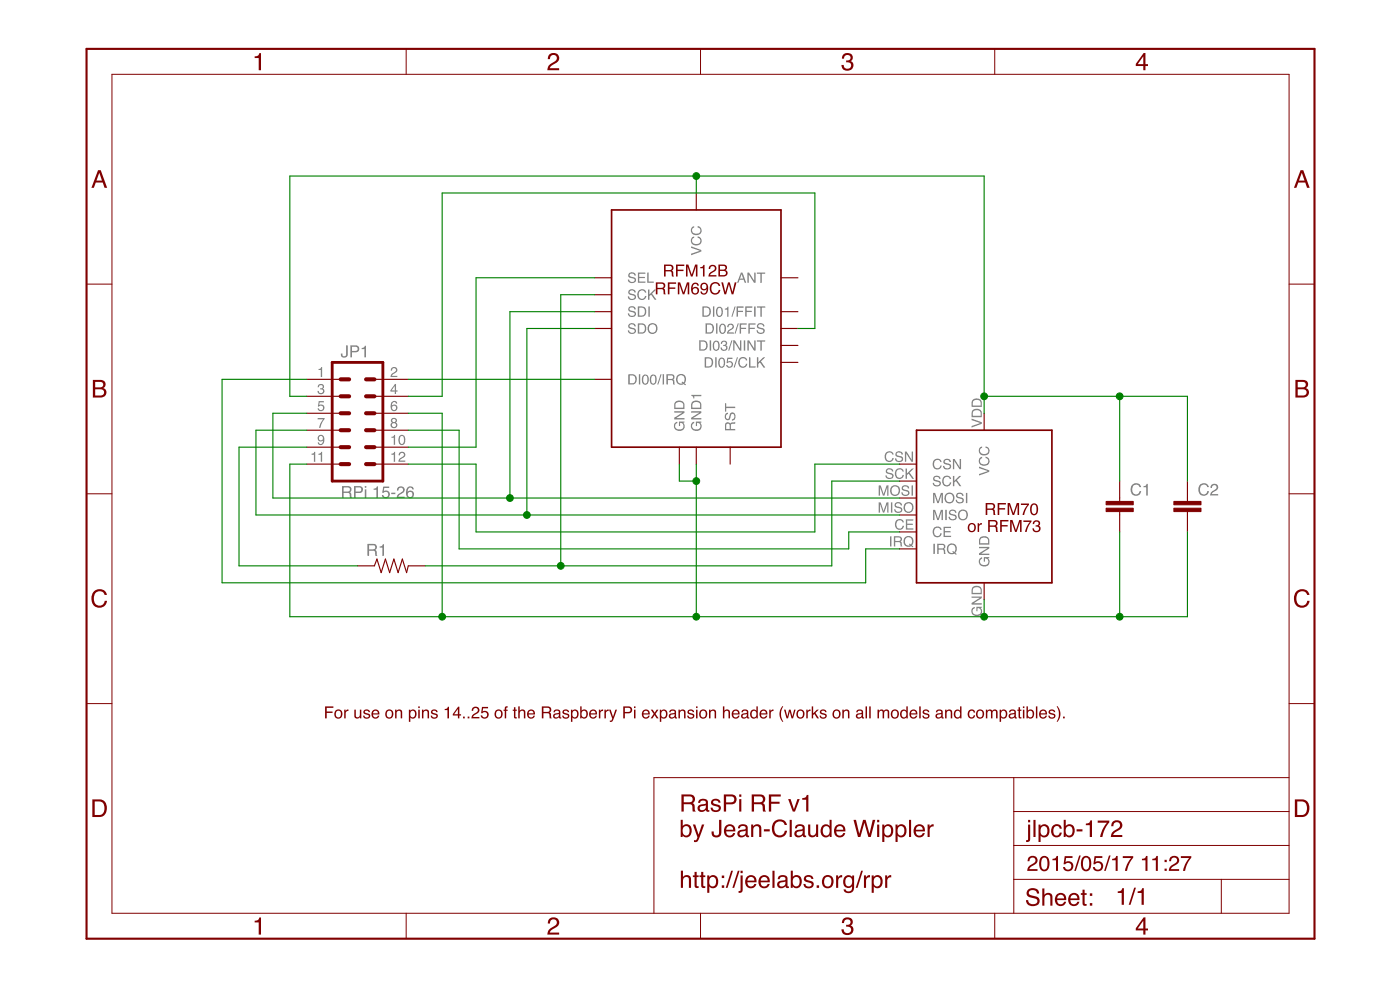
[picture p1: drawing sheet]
<?xml version="1.0" encoding="utf-8"?>
<!DOCTYPE eagle SYSTEM "eagle.dtd">
<!--
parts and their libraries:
SparkFun-Connectors: Licensing: Creative Commons ShareAlike 4.0 International - https://creativecommons.org/licenses/by-sa/4.0
-->
<eagle version="7.3.0">
<drawing>
<settings>
<setting alwaysvectorfont="no"/>
<setting verticaltext="up"/>
</settings>
<grid distance="0.1" unitdist="inch" unit="inch" style="lines" multiple="1" display="no" altdistance="0.01" altunitdist="inch" altunit="inch"/>
<schematic xreflabel="%F%N/%S.%C%R" xrefpart="/%S.%C%R">
<libraries>
<library name="frames">
<symbols>
<symbol name="A5L-LOC">
<wire x1="85.09" y1="3.81" x2="85.09" y2="24.13" width="0.1016" layer="94"/>
<wire x1="85.09" y1="24.13" x2="139.065" y2="24.13" width="0.1016" layer="94"/>
<wire x1="139.065" y1="24.13" x2="180.34" y2="24.13" width="0.1016" layer="94"/>
<wire x1="170.18" y1="3.81" x2="170.18" y2="8.89" width="0.1016" layer="94"/>
<wire x1="170.18" y1="8.89" x2="180.34" y2="8.89" width="0.1016" layer="94"/>
<wire x1="170.18" y1="8.89" x2="139.065" y2="8.89" width="0.1016" layer="94"/>
<wire x1="139.065" y1="8.89" x2="139.065" y2="3.81" width="0.1016" layer="94"/>
<wire x1="139.065" y1="8.89" x2="139.065" y2="13.97" width="0.1016" layer="94"/>
<wire x1="139.065" y1="13.97" x2="180.34" y2="13.97" width="0.1016" layer="94"/>
<wire x1="139.065" y1="13.97" x2="139.065" y2="19.05" width="0.1016" layer="94"/>
<wire x1="139.065" y1="19.05" x2="180.34" y2="19.05" width="0.1016" layer="94"/>
<wire x1="139.065" y1="19.05" x2="139.065" y2="24.13" width="0.1016" layer="94"/>
<text x="140.97" y="15.24" size="2.54" layer="94">&gt;DRAWING_NAME</text>
<text x="140.97" y="10.16" size="2.286" layer="94">&gt;LAST_DATE_TIME</text>
<text x="154.305" y="5.08" size="2.54" layer="94">&gt;SHEET</text>
<text x="140.716" y="4.953" size="2.54" layer="94">Sheet:</text>
<frame x1="0" y1="0" x2="184.15" y2="133.35" columns="4" rows="4" layer="94"/>
</symbol>
</symbols>
<devicesets>
<deviceset name="DINA5_L" prefix="FRAME" uservalue="yes">
<gates>
<gate name="G$1" symbol="A5L-LOC" x="0" y="0"/>
</gates>
<devices>
<device name="">
<technologies>
<technology name=""/>
</technologies>
</device>
</devices>
</deviceset>
</devicesets>
</library>
<library name="SparkFun-Connectors">
<symbols>
<symbol name="M06X2">
<wire x1="6.35" y1="-2.54" x2="-1.27" y2="-2.54" width="0.4064" layer="94"/>
<wire x1="3.81" y1="7.62" x2="5.08" y2="7.62" width="0.6096" layer="94"/>
<wire x1="3.81" y1="5.08" x2="5.08" y2="5.08" width="0.6096" layer="94"/>
<wire x1="3.81" y1="2.54" x2="5.08" y2="2.54" width="0.6096" layer="94"/>
<wire x1="-1.27" y1="15.24" x2="-1.27" y2="-2.54" width="0.4064" layer="94"/>
<wire x1="6.35" y1="-2.54" x2="6.35" y2="15.24" width="0.4064" layer="94"/>
<wire x1="-1.27" y1="15.24" x2="6.35" y2="15.24" width="0.4064" layer="94"/>
<wire x1="3.81" y1="12.7" x2="5.08" y2="12.7" width="0.6096" layer="94"/>
<wire x1="3.81" y1="10.16" x2="5.08" y2="10.16" width="0.6096" layer="94"/>
<wire x1="1.27" y1="7.62" x2="0" y2="7.62" width="0.6096" layer="94"/>
<wire x1="1.27" y1="5.08" x2="0" y2="5.08" width="0.6096" layer="94"/>
<wire x1="1.27" y1="2.54" x2="0" y2="2.54" width="0.6096" layer="94"/>
<wire x1="1.27" y1="12.7" x2="0" y2="12.7" width="0.6096" layer="94"/>
<wire x1="1.27" y1="10.16" x2="0" y2="10.16" width="0.6096" layer="94"/>
<text x="0" y="-5.08" size="1.778" layer="96">&gt;VALUE</text>
<text x="0" y="16.002" size="1.778" layer="95">&gt;NAME</text>
<pin name="10" x="10.16" y="2.54" visible="pad" length="middle" direction="pas" swaplevel="1" rot="R180"/>
<pin name="8" x="10.16" y="5.08" visible="pad" length="middle" direction="pas" swaplevel="1" rot="R180"/>
<pin name="6" x="10.16" y="7.62" visible="pad" length="middle" direction="pas" swaplevel="1" rot="R180"/>
<pin name="4" x="10.16" y="10.16" visible="pad" length="middle" direction="pas" swaplevel="1" rot="R180"/>
<pin name="2" x="10.16" y="12.7" visible="pad" length="middle" direction="pas" swaplevel="1" rot="R180"/>
<pin name="9" x="-5.08" y="2.54" visible="pad" length="middle" direction="pas" swaplevel="1"/>
<pin name="7" x="-5.08" y="5.08" visible="pad" length="middle" direction="pas" swaplevel="1"/>
<pin name="5" x="-5.08" y="7.62" visible="pad" length="middle" direction="pas" swaplevel="1"/>
<pin name="3" x="-5.08" y="10.16" visible="pad" length="middle" direction="pas" swaplevel="1"/>
<pin name="1" x="-5.08" y="12.7" visible="pad" length="middle" direction="pas" swaplevel="1"/>
<pin name="11" x="-5.08" y="0" visible="pad" length="middle" direction="pas" swaplevel="1"/>
<pin name="12" x="10.16" y="0" visible="pad" length="middle" direction="pas" swaplevel="1" rot="R180"/>
<wire x1="3.81" y1="0" x2="5.08" y2="0" width="0.6096" layer="94"/>
<wire x1="1.27" y1="0" x2="0" y2="0" width="0.6096" layer="94"/>
</symbol>
</symbols>
<devicesets>
<deviceset name="M06X2" prefix="JP">
<gates>
<gate name="G$1" symbol="M06X2" x="0" y="0"/>
</gates>
<devices>
<device name="FEMALE-SMT" package="2X6_SMD">
<connects>
<connect gate="G$1" pin="1" pad="1"/>
<connect gate="G$1" pin="10" pad="10"/>
<connect gate="G$1" pin="11" pad="11"/>
<connect gate="G$1" pin="12" pad="12"/>
<connect gate="G$1" pin="2" pad="2"/>
<connect gate="G$1" pin="3" pad="3"/>
<connect gate="G$1" pin="4" pad="4"/>
<connect gate="G$1" pin="5" pad="5"/>
<connect gate="G$1" pin="6" pad="6"/>
<connect gate="G$1" pin="7" pad="7"/>
<connect gate="G$1" pin="8" pad="8"/>
<connect gate="G$1" pin="9" pad="9"/>
</connects>
<technologies>
<technology name=""/>
</technologies>
</device>
<device name="PTH_FEMALE" package="2X6">
<connects>
<connect gate="G$1" pin="1" pad="1"/>
<connect gate="G$1" pin="10" pad="10"/>
<connect gate="G$1" pin="11" pad="11"/>
<connect gate="G$1" pin="12" pad="12"/>
<connect gate="G$1" pin="2" pad="2"/>
<connect gate="G$1" pin="3" pad="3"/>
<connect gate="G$1" pin="4" pad="4"/>
<connect gate="G$1" pin="5" pad="5"/>
<connect gate="G$1" pin="6" pad="6"/>
<connect gate="G$1" pin="7" pad="7"/>
<connect gate="G$1" pin="8" pad="8"/>
<connect gate="G$1" pin="9" pad="9"/>
</connects>
<technologies>
<technology name="">
<attribute name="PROD_ID" value="CONN-12423"/>
<attribute name="VALUE" value="2X6 FEMALE"/>
</technology>
</technologies>
</device>
</devices>
</deviceset>
</devicesets>
</library>
<library name="Eagle-JeeLabs">
<symbols>
<symbol name="RFM12B/69CW">
<wire x1="-12.7" y1="20.32" x2="12.7" y2="20.32" width="0.254" layer="94"/>
<wire x1="12.7" y1="20.32" x2="12.7" y2="-15.24" width="0.254" layer="94"/>
<wire x1="12.7" y1="-15.24" x2="-12.7" y2="-15.24" width="0.254" layer="94"/>
<wire x1="-12.7" y1="-15.24" x2="-12.7" y2="20.32" width="0.254" layer="94"/>
<text x="-0.1016" y="7.6708" size="1.778" layer="94" rot="MR0" align="bottom-center">RFM12B
RFM69CW</text>
<pin name="SEL" x="-15.24" y="10.16" visible="pin" length="short" direction="in"/>
<pin name="SCK" x="-15.24" y="7.62" visible="pin" length="short" direction="in"/>
<pin name="SDI" x="-15.24" y="5.08" visible="pin" length="short" direction="in"/>
<pin name="SDO" x="-15.24" y="2.54" visible="pin" length="short" direction="out"/>
<pin name="ANT" x="15.24" y="10.16" visible="pin" length="short" direction="pas" rot="R180"/>
<pin name="VCC" x="0" y="22.86" visible="pin" length="short" direction="pwr" rot="R270"/>
<pin name="GND" x="-2.54" y="-17.78" visible="pin" length="short" direction="pwr" rot="R90"/>
<pin name="DI00/IRQ" x="-15.24" y="-5.08" visible="pin" length="short" direction="oc"/>
<pin name="DI02/FFS" x="15.24" y="2.54" visible="pin" length="short" rot="R180"/>
<pin name="GND1" x="0" y="-17.78" visible="pin" length="short" direction="pwr" rot="R90"/>
<pin name="RST" x="5.08" y="-17.78" visible="pin" length="short" direction="oc" rot="R90"/>
<pin name="DI01/FFIT" x="15.24" y="5.08" visible="pin" length="short" direction="pas" rot="R180"/>
<pin name="DI05/CLK" x="15.24" y="-2.54" visible="pin" length="short" direction="pas" rot="R180"/>
<pin name="DI03/NINT" x="15.24" y="0" visible="pin" length="short" direction="pas" rot="R180"/>
</symbol>
</symbols>
<devicesets>
<deviceset name="RFM12B/69CW">
<gates>
<gate name="G$1" symbol="RFM12B/69CW" x="0" y="0"/>
</gates>
<devices>
<device name="" package="RFM12B/69CW">
<connects>
<connect gate="G$1" pin="ANT" pad="ANT"/>
<connect gate="G$1" pin="DI00/IRQ" pad="IRQ"/>
<connect gate="G$1" pin="DI01/FFIT" pad="FFIT"/>
<connect gate="G$1" pin="DI02/FFS" pad="FFS"/>
<connect gate="G$1" pin="DI03/NINT" pad="NINT"/>
<connect gate="G$1" pin="DI05/CLK" pad="CLK"/>
<connect gate="G$1" pin="GND" pad="GND"/>
<connect gate="G$1" pin="GND1" pad="GND1"/>
<connect gate="G$1" pin="RST" pad="RST"/>
<connect gate="G$1" pin="SCK" pad="SCK"/>
<connect gate="G$1" pin="SDI" pad="SDI"/>
<connect gate="G$1" pin="SDO" pad="SDO"/>
<connect gate="G$1" pin="SEL" pad="SEL"/>
<connect gate="G$1" pin="VCC" pad="VDD"/>
</connects>
<technologies>
<technology name=""/>
</technologies>
</device>
</devices>
</deviceset>
</devicesets>
</library>
<library name="JeeLabs">
<symbols>
<symbol name="RFM70">
<wire x1="-10.16" y1="12.7" x2="10.16" y2="12.7" width="0.254" layer="94"/>
<wire x1="10.16" y1="12.7" x2="10.16" y2="-10.16" width="0.254" layer="94"/>
<wire x1="10.16" y1="-10.16" x2="-10.16" y2="-10.16" width="0.254" layer="94"/>
<wire x1="-10.16" y1="-10.16" x2="-10.16" y2="12.7" width="0.254" layer="94"/>
<text x="0" y="0" size="1.778" layer="94">RFM70</text>
<pin name="CSN" x="-12.7" y="7.62" length="short" direction="in"/>
<pin name="SCK" x="-12.7" y="5.08" length="short" direction="in"/>
<pin name="MOSI" x="-12.7" y="2.54" length="short" direction="in"/>
<pin name="MISO" x="-12.7" y="0" length="short" direction="out"/>
<pin name="VCC" x="0" y="15.24" length="short" direction="pwr" rot="R270"/>
<pin name="GND" x="0" y="-12.7" length="short" direction="pwr" rot="R90"/>
<pin name="IRQ" x="-12.7" y="-5.08" length="short" direction="oc"/>
<pin name="CE" x="-12.7" y="-2.54" length="short"/>
</symbol>
</symbols>
<devicesets>
<deviceset name="RFM70">
<gates>
<gate name="G$1" symbol="RFM70" x="0" y="0"/>
</gates>
<devices>
<device name="" package="RFM70">
<connects>
<connect gate="G$1" pin="CE" pad="CE"/>
<connect gate="G$1" pin="CSN" pad="CSN"/>
<connect gate="G$1" pin="GND" pad="GND"/>
<connect gate="G$1" pin="IRQ" pad="IRQ"/>
<connect gate="G$1" pin="MISO" pad="MISO"/>
<connect gate="G$1" pin="MOSI" pad="MOSI"/>
<connect gate="G$1" pin="SCK" pad="SCK"/>
<connect gate="G$1" pin="VCC" pad="VDD"/>
</connects>
<technologies>
<technology name=""/>
</technologies>
</device>
</devices>
</deviceset>
</devicesets>
</library>
<library name="SparkFun-Passives">
<symbols>
<symbol name="CAP">
<wire x1="0" y1="2.54" x2="0" y2="2.032" width="0.1524" layer="94"/>
<wire x1="0" y1="0" x2="0" y2="0.508" width="0.1524" layer="94"/>
<text x="1.524" y="2.921" size="1.778" layer="95">&gt;NAME</text>
<text x="1.524" y="-2.159" size="1.778" layer="96">&gt;VALUE</text>
<rectangle x1="-2.032" y1="0.508" x2="2.032" y2="1.016" layer="94"/>
<rectangle x1="-2.032" y1="1.524" x2="2.032" y2="2.032" layer="94"/>
<pin name="1" x="0" y="5.08" visible="off" length="short" direction="pas" swaplevel="1" rot="R270"/>
<pin name="2" x="0" y="-2.54" visible="off" length="short" direction="pas" swaplevel="1" rot="R90"/>
</symbol>
<symbol name="RESISTOR">
<wire x1="-2.54" y1="0" x2="-2.159" y2="1.016" width="0.1524" layer="94"/>
<wire x1="-2.159" y1="1.016" x2="-1.524" y2="-1.016" width="0.1524" layer="94"/>
<wire x1="-1.524" y1="-1.016" x2="-0.889" y2="1.016" width="0.1524" layer="94"/>
<wire x1="-0.889" y1="1.016" x2="-0.254" y2="-1.016" width="0.1524" layer="94"/>
<wire x1="-0.254" y1="-1.016" x2="0.381" y2="1.016" width="0.1524" layer="94"/>
<wire x1="0.381" y1="1.016" x2="1.016" y2="-1.016" width="0.1524" layer="94"/>
<wire x1="1.016" y1="-1.016" x2="1.651" y2="1.016" width="0.1524" layer="94"/>
<wire x1="1.651" y1="1.016" x2="2.286" y2="-1.016" width="0.1524" layer="94"/>
<wire x1="2.286" y1="-1.016" x2="2.54" y2="0" width="0.1524" layer="94"/>
<text x="-3.81" y="1.4986" size="1.778" layer="95">&gt;NAME</text>
<text x="-3.81" y="-3.302" size="1.778" layer="96">&gt;VALUE</text>
<pin name="2" x="5.08" y="0" visible="off" length="short" direction="pas" swaplevel="1" rot="R180"/>
<pin name="1" x="-5.08" y="0" visible="off" length="short" direction="pas" swaplevel="1"/>
</symbol>
</symbols>
<devicesets>
<deviceset name="CAP" prefix="C" uservalue="yes">
<gates>
<gate name="G$1" symbol="CAP" x="0" y="0"/>
</gates>
<devices>
<device name="PTH" package="CAP-PTH-SMALL">
<connects>
<connect gate="G$1" pin="1" pad="1"/>
<connect gate="G$1" pin="2" pad="2"/>
</connects>
<technologies>
<technology name=""/>
</technologies>
</device>
<device name="PTH2" package="CAP-PTH-SMALL2">
<connects>
<connect gate="G$1" pin="1" pad="1"/>
<connect gate="G$1" pin="2" pad="2"/>
</connects>
<technologies>
<technology name=""/>
</technologies>
</device>
<device name="0805" package="0805">
<connects>
<connect gate="G$1" pin="1" pad="1"/>
<connect gate="G$1" pin="2" pad="2"/>
</connects>
<technologies>
<technology name=""/>
</technologies>
</device>
<device name="PTH3" package="CAP-PTH-LARGE">
<connects>
<connect gate="G$1" pin="1" pad="1"/>
<connect gate="G$1" pin="2" pad="2"/>
</connects>
<technologies>
<technology name=""/>
</technologies>
</device>
<device name="SMD" package="GRM43D">
<connects>
<connect gate="G$1" pin="1" pad="A"/>
<connect gate="G$1" pin="2" pad="C"/>
</connects>
<technologies>
<technology name=""/>
</technologies>
</device>
<device name="0603-CAP" package="0603-CAP">
<connects>
<connect gate="G$1" pin="1" pad="1"/>
<connect gate="G$1" pin="2" pad="2"/>
</connects>
<technologies>
<technology name=""/>
</technologies>
</device>
<device name="0402-CAP" package="0402-CAP">
<connects>
<connect gate="G$1" pin="1" pad="1"/>
<connect gate="G$1" pin="2" pad="2"/>
</connects>
<technologies>
<technology name=""/>
</technologies>
</device>
<device name="PTH1" package="CAP-PTH-5MM">
<connects>
<connect gate="G$1" pin="1" pad="1"/>
<connect gate="G$1" pin="2" pad="2"/>
</connects>
<technologies>
<technology name=""/>
</technologies>
</device>
<device name="_" package="AXIAL-5MM">
<connects>
<connect gate="G$1" pin="1" pad="P$1"/>
<connect gate="G$1" pin="2" pad="P$2"/>
</connects>
<technologies>
<technology name=""/>
</technologies>
</device>
<device name="1210" package="1210">
<connects>
<connect gate="G$1" pin="1" pad="1"/>
<connect gate="G$1" pin="2" pad="2"/>
</connects>
<technologies>
<technology name=""/>
</technologies>
</device>
<device name="1206" package="1206">
<connects>
<connect gate="G$1" pin="1" pad="1"/>
<connect gate="G$1" pin="2" pad="2"/>
</connects>
<technologies>
<technology name=""/>
</technologies>
</device>
<device name="ASMD" package="CTZ3">
<connects>
<connect gate="G$1" pin="1" pad="+"/>
<connect gate="G$1" pin="2" pad="-"/>
</connects>
<technologies>
<technology name=""/>
</technologies>
</device>
<device name="KIT" package="CAP-PTH-SMALL-KIT">
<connects>
<connect gate="G$1" pin="1" pad="1"/>
<connect gate="G$1" pin="2" pad="2"/>
</connects>
<technologies>
<technology name=""/>
</technologies>
</device>
<device name="EZ" package="CAP-PTH-SMALLEZ">
<connects>
<connect gate="G$1" pin="1" pad="1"/>
<connect gate="G$1" pin="2" pad="2"/>
</connects>
<technologies>
<technology name=""/>
</technologies>
</device>
</devices>
</deviceset>
<deviceset name="RESISTOR" prefix="R" uservalue="yes">
<gates>
<gate name="G$1" symbol="RESISTOR" x="0" y="0"/>
</gates>
<devices>
<device name="1206" package="1206">
<connects>
<connect gate="G$1" pin="1" pad="1"/>
<connect gate="G$1" pin="2" pad="2"/>
</connects>
<technologies>
<technology name=""/>
</technologies>
</device>
<device name="AXIAL-0.3" package="AXIAL-0.3">
<connects>
<connect gate="G$1" pin="1" pad="P$1"/>
<connect gate="G$1" pin="2" pad="P$2"/>
</connects>
<technologies>
<technology name=""/>
</technologies>
</device>
<device name="2010" package="R2010">
<connects>
<connect gate="G$1" pin="1" pad="1"/>
<connect gate="G$1" pin="2" pad="2"/>
</connects>
<technologies>
<technology name=""/>
</technologies>
</device>
<device name="0805-RES" package="0805">
<connects>
<connect gate="G$1" pin="1" pad="1"/>
<connect gate="G$1" pin="2" pad="2"/>
</connects>
<technologies>
<technology name=""/>
</technologies>
</device>
<device name="0603-RES" package="0603-RES">
<connects>
<connect gate="G$1" pin="1" pad="1"/>
<connect gate="G$1" pin="2" pad="2"/>
</connects>
<technologies>
<technology name=""/>
</technologies>
</device>
<device name="0402-RES" package="0402-RES">
<connects>
<connect gate="G$1" pin="1" pad="1"/>
<connect gate="G$1" pin="2" pad="2"/>
</connects>
<technologies>
<technology name=""/>
</technologies>
</device>
<device name="PTH-1/6W" package="1/6W-RES">
<connects>
<connect gate="G$1" pin="1" pad="1"/>
<connect gate="G$1" pin="2" pad="2"/>
</connects>
<technologies>
<technology name=""/>
</technologies>
</device>
<device name="2512" package="R2512">
<connects>
<connect gate="G$1" pin="1" pad="1"/>
<connect gate="G$1" pin="2" pad="2"/>
</connects>
<technologies>
<technology name=""/>
</technologies>
</device>
<device name="PTH-1/4W" package="AXIAL-0.4">
<connects>
<connect gate="G$1" pin="1" pad="P$1"/>
<connect gate="G$1" pin="2" pad="P$2"/>
</connects>
<technologies>
<technology name=""/>
</technologies>
</device>
<device name="PTH-1/2W" package="AXIAL-0.5">
<connects>
<connect gate="G$1" pin="1" pad="P$1"/>
<connect gate="G$1" pin="2" pad="P$2"/>
</connects>
<technologies>
<technology name=""/>
</technologies>
</device>
<device name="PTH-1W" package="AXIAL-0.6">
<connects>
<connect gate="G$1" pin="1" pad="P$1"/>
<connect gate="G$1" pin="2" pad="P$2"/>
</connects>
<technologies>
<technology name=""/>
</technologies>
</device>
<device name="PTH-2W" package="AXIAL-0.8">
<connects>
<connect gate="G$1" pin="1" pad="P$1"/>
<connect gate="G$1" pin="2" pad="P$2"/>
</connects>
<technologies>
<technology name=""/>
</technologies>
</device>
<device name="KIT" package="AXIAL-0.3-KIT">
<connects>
<connect gate="G$1" pin="1" pad="P$1"/>
<connect gate="G$1" pin="2" pad="P$2"/>
</connects>
<technologies>
<technology name=""/>
</technologies>
</device>
<device name="EZ" package="AXIAL-0.3EZ">
<connects>
<connect gate="G$1" pin="1" pad="P$1"/>
<connect gate="G$1" pin="2" pad="P$2"/>
</connects>
<technologies>
<technology name=""/>
</technologies>
</device>
</devices>
</deviceset>
</devicesets>
</library>
</libraries>
<attributes>
</attributes>
<variantdefs>
</variantdefs>
<classes>
<class number="0" name="default" width="0" drill="0">
</class>
</classes>
<parts>
<part name="FRAME1" library="frames" deviceset="DINA5_L" device=""/>
<part name="JP1" library="SparkFun-Connectors" deviceset="M06X2" device="PTH_FEMALE" value="RPi 15-26"/>
<part name="RFM12B/69CW" library="Eagle-JeeLabs" deviceset="RFM12B/69CW" device=""/>
<part name="U$1" library="JeeLabs" deviceset="RFM70" device=""/>
<part name="C1" library="SparkFun-Passives" deviceset="CAP" device="0805"/>
<part name="C2" library="SparkFun-Passives" deviceset="CAP" device="0805"/>
<part name="R1" library="SparkFun-Passives" deviceset="RESISTOR" device="0603-RES"/>
</parts>
<sheets>
<sheet>
<plain>
<text x="88.9" y="7.62" size="2.54" layer="94">RasPi RF v1
by Jean-Claude Wippler

http://jeelabs.org/rpr</text>
<text x="35.56" y="33.02" size="1.778" layer="94">For use on pins 14..25 of the Raspberry Pi expansion header (works on all models and compatibles).</text>
<text x="132.08" y="60.96" size="1.778" layer="94">or RFM73</text>
</plain>
<instances>
<instance part="FRAME1" gate="G$1" x="0" y="0"/>
<instance part="JP1" gate="G$1" x="38.1" y="71.12"/>
<instance part="RFM12B/69CW" gate="G$1" x="91.44" y="88.9"/>
<instance part="U$1" gate="G$1" x="134.62" y="63.5"/>
<instance part="C1" gate="G$1" x="154.94" y="63.5"/>
<instance part="C2" gate="G$1" x="165.1" y="63.5"/>
<instance part="R1" gate="G$1" x="45.72" y="55.88"/>
</instances>
<busses>
</busses>
<nets>
<net name="GND" class="0">
<segment>
<pinref part="U$1" gate="G$1" pin="GND"/>
<wire x1="134.62" y1="50.8" x2="134.62" y2="48.26" width="0.1524" layer="91"/>
<pinref part="RFM12B/69CW" gate="G$1" pin="GND1"/>
<wire x1="134.62" y1="48.26" x2="91.44" y2="48.26" width="0.1524" layer="91"/>
<wire x1="91.44" y1="48.26" x2="91.44" y2="68.58" width="0.1524" layer="91"/>
<pinref part="RFM12B/69CW" gate="G$1" pin="GND"/>
<wire x1="91.44" y1="68.58" x2="91.44" y2="71.12" width="0.1524" layer="91"/>
<wire x1="91.44" y1="68.58" x2="88.9" y2="68.58" width="0.1524" layer="91"/>
<wire x1="88.9" y1="68.58" x2="88.9" y2="71.12" width="0.1524" layer="91"/>
<junction x="91.44" y="68.58"/>
<pinref part="C1" gate="G$1" pin="2"/>
<wire x1="134.62" y1="48.26" x2="154.94" y2="48.26" width="0.1524" layer="91"/>
<wire x1="154.94" y1="48.26" x2="154.94" y2="60.96" width="0.1524" layer="91"/>
<junction x="134.62" y="48.26"/>
<pinref part="C2" gate="G$1" pin="2"/>
<wire x1="154.94" y1="48.26" x2="165.1" y2="48.26" width="0.1524" layer="91"/>
<wire x1="165.1" y1="48.26" x2="165.1" y2="60.96" width="0.1524" layer="91"/>
<junction x="154.94" y="48.26"/>
<pinref part="JP1" gate="G$1" pin="11"/>
<wire x1="33.02" y1="71.12" x2="30.48" y2="71.12" width="0.1524" layer="91"/>
<wire x1="30.48" y1="71.12" x2="30.48" y2="48.26" width="0.1524" layer="91"/>
<wire x1="30.48" y1="48.26" x2="53.34" y2="48.26" width="0.1524" layer="91"/>
<junction x="91.44" y="48.26"/>
<pinref part="JP1" gate="G$1" pin="6"/>
<wire x1="53.34" y1="48.26" x2="91.44" y2="48.26" width="0.1524" layer="91"/>
<wire x1="48.26" y1="78.74" x2="53.34" y2="78.74" width="0.1524" layer="91"/>
<wire x1="53.34" y1="78.74" x2="53.34" y2="48.26" width="0.1524" layer="91"/>
<junction x="53.34" y="48.26"/>
</segment>
</net>
<net name="N$2" class="0">
<segment>
<pinref part="U$1" gate="G$1" pin="VCC"/>
<wire x1="134.62" y1="78.74" x2="134.62" y2="81.28" width="0.1524" layer="91"/>
<pinref part="C1" gate="G$1" pin="1"/>
<wire x1="134.62" y1="81.28" x2="154.94" y2="81.28" width="0.1524" layer="91"/>
<wire x1="154.94" y1="81.28" x2="154.94" y2="68.58" width="0.1524" layer="91"/>
<pinref part="RFM12B/69CW" gate="G$1" pin="VCC"/>
<wire x1="91.44" y1="111.76" x2="91.44" y2="114.3" width="0.1524" layer="91"/>
<wire x1="91.44" y1="114.3" x2="134.62" y2="114.3" width="0.1524" layer="91"/>
<wire x1="134.62" y1="114.3" x2="134.62" y2="81.28" width="0.1524" layer="91"/>
<junction x="134.62" y="81.28"/>
<pinref part="C2" gate="G$1" pin="1"/>
<wire x1="154.94" y1="81.28" x2="165.1" y2="81.28" width="0.1524" layer="91"/>
<wire x1="165.1" y1="81.28" x2="165.1" y2="68.58" width="0.1524" layer="91"/>
<junction x="154.94" y="81.28"/>
<pinref part="JP1" gate="G$1" pin="3"/>
<wire x1="33.02" y1="81.28" x2="30.48" y2="81.28" width="0.1524" layer="91"/>
<wire x1="30.48" y1="81.28" x2="30.48" y2="114.3" width="0.1524" layer="91"/>
<wire x1="30.48" y1="114.3" x2="91.44" y2="114.3" width="0.1524" layer="91"/>
<junction x="91.44" y="114.3"/>
</segment>
</net>
<net name="N$7" class="0">
<segment>
<pinref part="JP1" gate="G$1" pin="5"/>
<wire x1="33.02" y1="78.74" x2="27.94" y2="78.74" width="0.1524" layer="91"/>
<wire x1="27.94" y1="78.74" x2="27.94" y2="66.04" width="0.1524" layer="91"/>
<pinref part="U$1" gate="G$1" pin="MOSI"/>
<wire x1="27.94" y1="66.04" x2="63.5" y2="66.04" width="0.1524" layer="91"/>
<pinref part="RFM12B/69CW" gate="G$1" pin="SDI"/>
<wire x1="63.5" y1="66.04" x2="121.92" y2="66.04" width="0.1524" layer="91"/>
<wire x1="76.2" y1="93.98" x2="63.5" y2="93.98" width="0.1524" layer="91"/>
<wire x1="63.5" y1="93.98" x2="63.5" y2="66.04" width="0.1524" layer="91"/>
<junction x="63.5" y="66.04"/>
</segment>
</net>
<net name="N$8" class="0">
<segment>
<pinref part="JP1" gate="G$1" pin="7"/>
<wire x1="33.02" y1="76.2" x2="25.4" y2="76.2" width="0.1524" layer="91"/>
<wire x1="25.4" y1="76.2" x2="25.4" y2="63.5" width="0.1524" layer="91"/>
<pinref part="U$1" gate="G$1" pin="MISO"/>
<wire x1="25.4" y1="63.5" x2="66.04" y2="63.5" width="0.1524" layer="91"/>
<pinref part="RFM12B/69CW" gate="G$1" pin="SDO"/>
<wire x1="66.04" y1="63.5" x2="121.92" y2="63.5" width="0.1524" layer="91"/>
<wire x1="76.2" y1="91.44" x2="66.04" y2="91.44" width="0.1524" layer="91"/>
<wire x1="66.04" y1="91.44" x2="66.04" y2="63.5" width="0.1524" layer="91"/>
<junction x="66.04" y="63.5"/>
</segment>
</net>
<net name="N$9" class="0">
<segment>
<pinref part="JP1" gate="G$1" pin="9"/>
<wire x1="33.02" y1="73.66" x2="22.86" y2="73.66" width="0.1524" layer="91"/>
<wire x1="22.86" y1="73.66" x2="22.86" y2="55.88" width="0.1524" layer="91"/>
<pinref part="R1" gate="G$1" pin="1"/>
<wire x1="22.86" y1="55.88" x2="40.64" y2="55.88" width="0.1524" layer="91"/>
</segment>
</net>
<net name="N$10" class="0">
<segment>
<pinref part="R1" gate="G$1" pin="2"/>
<wire x1="50.8" y1="55.88" x2="71.12" y2="55.88" width="0.1524" layer="91"/>
<wire x1="71.12" y1="55.88" x2="71.12" y2="96.52" width="0.1524" layer="91"/>
<pinref part="RFM12B/69CW" gate="G$1" pin="SCK"/>
<wire x1="71.12" y1="96.52" x2="76.2" y2="96.52" width="0.1524" layer="91"/>
<wire x1="71.12" y1="55.88" x2="111.76" y2="55.88" width="0.1524" layer="91"/>
<wire x1="111.76" y1="55.88" x2="111.76" y2="68.58" width="0.1524" layer="91"/>
<junction x="71.12" y="55.88"/>
<pinref part="U$1" gate="G$1" pin="SCK"/>
<wire x1="111.76" y1="68.58" x2="121.92" y2="68.58" width="0.1524" layer="91"/>
</segment>
</net>
<net name="N$5" class="0">
<segment>
<pinref part="JP1" gate="G$1" pin="12"/>
<wire x1="48.26" y1="71.12" x2="58.42" y2="71.12" width="0.1524" layer="91"/>
<wire x1="58.42" y1="71.12" x2="58.42" y2="60.96" width="0.1524" layer="91"/>
<wire x1="58.42" y1="60.96" x2="109.22" y2="60.96" width="0.1524" layer="91"/>
<wire x1="109.22" y1="60.96" x2="109.22" y2="71.12" width="0.1524" layer="91"/>
<pinref part="U$1" gate="G$1" pin="CSN"/>
<wire x1="109.22" y1="71.12" x2="121.92" y2="71.12" width="0.1524" layer="91"/>
</segment>
</net>
<net name="N$6" class="0">
<segment>
<pinref part="JP1" gate="G$1" pin="10"/>
<wire x1="48.26" y1="73.66" x2="58.42" y2="73.66" width="0.1524" layer="91"/>
<wire x1="58.42" y1="73.66" x2="58.42" y2="99.06" width="0.1524" layer="91"/>
<pinref part="RFM12B/69CW" gate="G$1" pin="SEL"/>
<wire x1="58.42" y1="99.06" x2="76.2" y2="99.06" width="0.1524" layer="91"/>
</segment>
</net>
<net name="N$11" class="0">
<segment>
<pinref part="JP1" gate="G$1" pin="8"/>
<wire x1="48.26" y1="76.2" x2="55.88" y2="76.2" width="0.1524" layer="91"/>
<wire x1="55.88" y1="76.2" x2="55.88" y2="58.42" width="0.1524" layer="91"/>
<wire x1="55.88" y1="58.42" x2="114.3" y2="58.42" width="0.1524" layer="91"/>
<wire x1="114.3" y1="58.42" x2="114.3" y2="60.96" width="0.1524" layer="91"/>
<pinref part="U$1" gate="G$1" pin="CE"/>
<wire x1="114.3" y1="60.96" x2="121.92" y2="60.96" width="0.1524" layer="91"/>
</segment>
</net>
<net name="N$12" class="0">
<segment>
<pinref part="JP1" gate="G$1" pin="1"/>
<wire x1="33.02" y1="83.82" x2="20.32" y2="83.82" width="0.1524" layer="91"/>
<wire x1="20.32" y1="83.82" x2="20.32" y2="53.34" width="0.1524" layer="91"/>
<wire x1="20.32" y1="53.34" x2="116.84" y2="53.34" width="0.1524" layer="91"/>
<wire x1="116.84" y1="53.34" x2="116.84" y2="58.42" width="0.1524" layer="91"/>
<pinref part="U$1" gate="G$1" pin="IRQ"/>
<wire x1="116.84" y1="58.42" x2="121.92" y2="58.42" width="0.1524" layer="91"/>
</segment>
</net>
<net name="N$13" class="0">
<segment>
<pinref part="JP1" gate="G$1" pin="2"/>
<pinref part="RFM12B/69CW" gate="G$1" pin="DI00/IRQ"/>
<wire x1="48.26" y1="83.82" x2="76.2" y2="83.82" width="0.1524" layer="91"/>
</segment>
</net>
<net name="N$14" class="0">
<segment>
<pinref part="JP1" gate="G$1" pin="4"/>
<wire x1="48.26" y1="81.28" x2="53.34" y2="81.28" width="0.1524" layer="91"/>
<wire x1="53.34" y1="81.28" x2="53.34" y2="111.76" width="0.1524" layer="91"/>
<wire x1="53.34" y1="111.76" x2="109.22" y2="111.76" width="0.1524" layer="91"/>
<wire x1="109.22" y1="111.76" x2="109.22" y2="91.44" width="0.1524" layer="91"/>
<pinref part="RFM12B/69CW" gate="G$1" pin="DI02/FFS"/>
<wire x1="109.22" y1="91.44" x2="106.68" y2="91.44" width="0.1524" layer="91"/>
</segment>
</net>
</nets>
</sheet>
</sheets>
</schematic>
</drawing>
<compatibility>
<note version="6.3" minversion="6.2.2" severity="warning">
Since Version 6.2.2 text objects can contain more than one line,
which will not be processed correctly with this version.
</note>
</compatibility>
</eagle>
